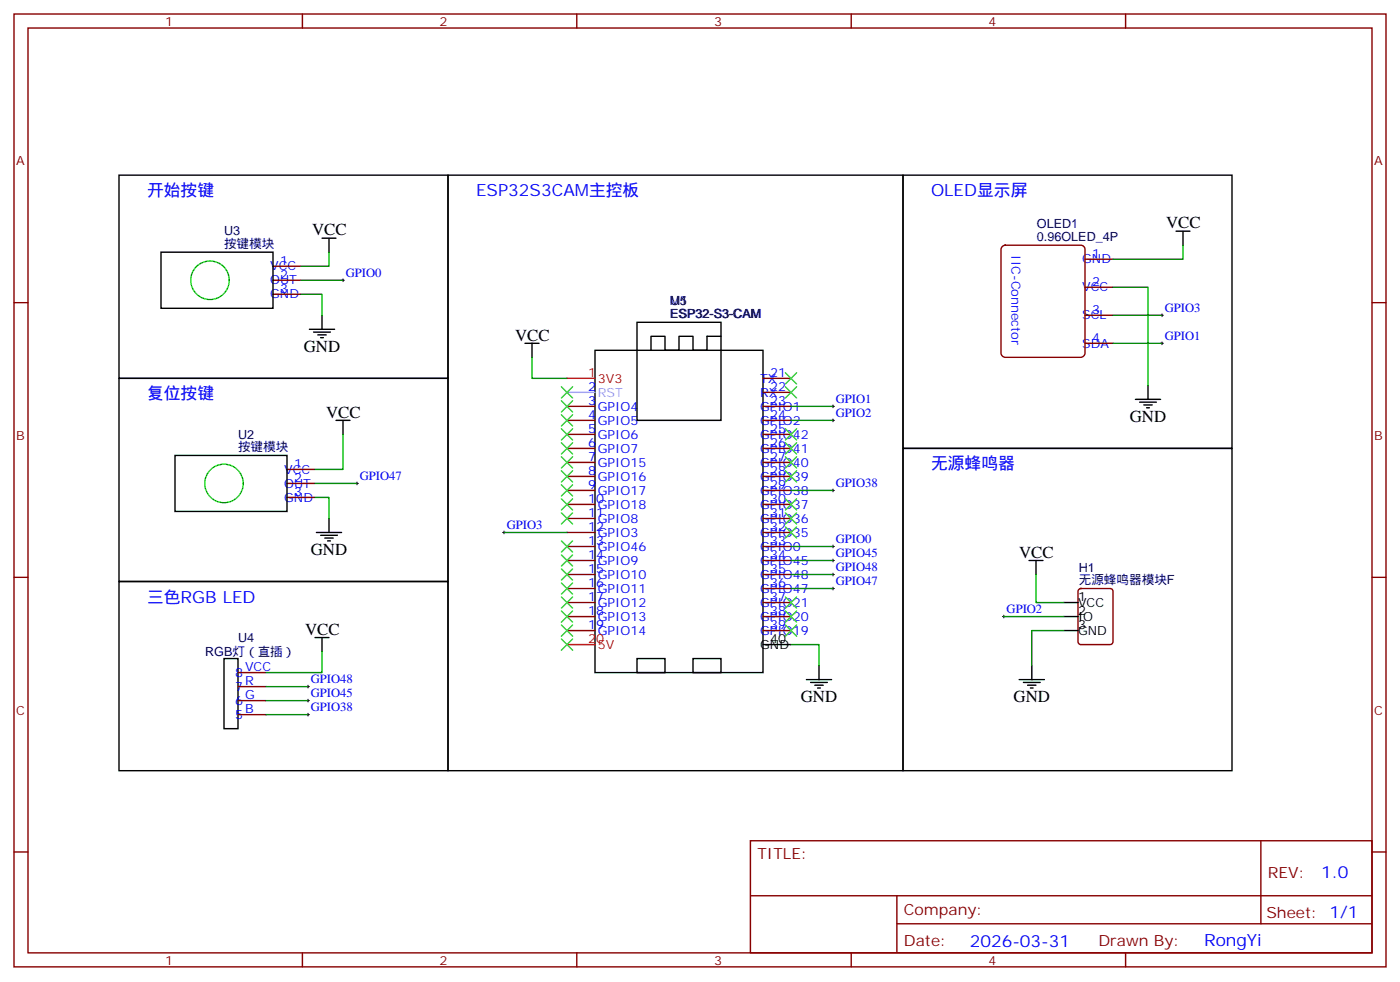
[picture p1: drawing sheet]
<svg xmlns="http://www.w3.org/2000/svg" width="353mm" height="247mm" viewBox="0 0 353 247" stroke-linecap="round" stroke-linejoin="round" font-family="sans-serif">
<g fill="none" stroke="#870000" stroke-width=".35">
<path d="M3.5 3.5h345.7v239.9h-345.7zM7.1 7.1h338.6v232.8h-338.6zM76.2 3.5v3.6M145.3 3.5v3.6M214.5 3.5v3.6M283.6 3.5v3.6M3.5 76.2h3.6M68.8 74.1h7M68.8 70.6h7M68.8 67h7M252.5 62.2l.8-.5h19a1.06 1.06 0 0 1 1.1 1.1v26.1a1.13 1.13 0 0 1-1.1 1.1h-19a1.13 1.13 0 0 1-1.1-1.1v-26.1zM273.4 79.4h7.1"/>
<path d="M273.4 72.3h7.1M273.4 65.3h7.1M345.7 76.2h3.5M192.3 95.2h7M192.3 98.8h7M273.4 86.4h7.1M72.3 118.2h7.1M142.9 102.3h7M142.9 105.8h7M142.9 109.4h7M142.9 112.9h7M142.9 116.4h7"/>
<path d="M142.9 119.9h7M192.3 102.3h7M192.3 105.8h7M192.3 109.4h7M192.3 112.9h7M192.3 116.4h7M192.3 119.9h7M72.3 125.2h7.1M72.3 121.7h7.1M142.9 123.5h7M142.9 127h7M142.9 130.5h7"/>
<path d="M142.9 134.1h7M142.9 137.6h7M192.3 123.5h7M192.3 127h7M192.3 130.5h7M192.3 134.1h7M192.3 137.6h7M3.5 145.3h3.6M142.9 141.1h7M142.9 144.6h7M142.9 148.2h7M142.9 151.7h7"/>
<path d="M142.9 155.2h7M142.9 158.7h7M192.3 141.1h7M192.3 144.6h7M192.3 148.2h7M192.3 151.7h7M192.3 155.2h7M192.3 158.7h7M271.9 148.4l.4-.2h7.5a.71 .71 0 0 1 .7 .7l-.1 12.9-.6 .5h-7.5l-.5-.3-.2-.4v-12.7zM345.7 145.3h3.5M60 179.9h7M60 176.4h7"/>
<path d="M60 172.9h7M60 169.3h7M3.5 214.5h3.6M189.1 211.7h156.6v28.2h-156.6zM317.7 211.7v20.9M345.7 214.5h3.5M76.2 239.9v3.5M145.3 239.9v3.5M189.1 225.5h156.5M214.5 239.9v3.5M226 232.6h119.6M226 225.5v14.1"/>
<path d="M283.6 239.9v3.5"/>
</g>
<g fill="none" stroke="#000" stroke-width=".35">
<path d="M30 44.1h82.9v51.1h-82.9zM81.1 60h3.6M82.9 60v3.5M112.9 44.1h114.6v149.9h-114.6zM227.5 44.1h82.9v68.8h-82.9zM296.3 58.2h3.6M298.1 58.2v3.5M40.6 63.5h28.2v14.1h-28.2zM81.1 79.4v3.5M30 95.2h82.9v51.2h-82.9zM78 82.9h6.3M79 83.6h4.3"/>
<path d="M80.1 84.3h2.1M80.8 85h.7M132.3 86.4h3.5M134.1 86.4v3.6M149.9 88.2h42.4v81.1h-42.4zM160.5 81.1h21.2v24.7h-21.2zM181.7 84.7h-3.5v3.5h-3.6v-3.5h-3.5v3.5h-3.5v-3.5h-3.6v3.5M289.3 97v3.5M44.1 114.7h28.2v14.1h-28.2zM84.7 105.8h3.5M86.4 105.8v3.6M227.5 112.9h82.9v81.1h-82.9z"/>
<path d="M286.1 100.5h6.4M287.2 101.2h4.2M288.2 102h2.1M288.9 102.7h.7M79.7 134.1h6.4M80.8 134.8h4.2M81.8 135.5h2.2M82.5 136.2h.8M82.9 130.5v3.6M30 146.4h82.9v47.6h-82.9zM259.3 141.1h3.5M261.1 141.1v3.5"/>
<path d="M268.1 151.7h3.5M268.1 155.2h3.5M268.1 158.7h3.5M56.4 165.8h3.6v17.6h-3.6zM79.4 160.5h3.5M81.1 160.5v3.5M160.5 165.8h7.1v3.5h-7.1zM174.6 165.8h7.1v3.5h-7.1zM192.3 162.3h7M203.2 171.1h6.3M204.3 171.8h4.2M205.3 172.5h2.1"/>
<path d="M206 173.2h.7M206.4 167.6v3.5M256.8 171.1h6.4M257.9 171.8h4.2M258.9 172.5h2.2M259.6 173.2h.7M260 167.6v3.5"/>
</g>
<g fill="none" stroke="#0f0" stroke-width=".35">
<circle cx="52.9" cy="70.6" r="4.9"/>
<circle cx="56.4" cy="121.7" r="4.9"/>
</g>
<path d="M142.9 95.2h7M142.9 162.3h7" fill="none" stroke="#f00" stroke-width=".35"/>
<path d="M142.9 98.8h7" fill="none" stroke="#6cf" stroke-width=".35"/>
<g fill="none" stroke="#000" stroke-width=".25">
<path d="M86.1 70.6h.7M86.4 70.2v.7M292.5 79.4h.7M292.8 79v.7M292.5 86.4h.7M292.8 86.1v.7M209.5 102.3h.8M209.5 105.8h.8M209.9 102v.7M209.9 105.5v.7M89.6 121.7h.7M90 121.4v.7"/>
<path d="M126.6 134.1h.8M127 133.7v.7M209.5 137.6h.8M209.5 123.5h.8M209.9 123.1v.7M209.9 137.2v.7M209.5 148.2h.8M209.5 144.6h.8M209.5 141.1h.8M209.9 140.8v.7M209.9 144.3v.7M209.9 147.8v.7"/>
<path d="M252.6 155.2h.7M252.9 154.9v.7M77.3 176.4h.7M77.3 172.9h.7M77.3 179.9h.7M77.6 172.5v.7M77.6 176v.7M77.6 179.6v.7"/>
</g>
<g fill="none" stroke="#008700" stroke-width=".35">
<path d="M75.8 74.1h5.3v5.3M75.8 70.6h10.6M82.9 63.5v3.5h-7.1M280.5 72.3h8.8v24.7M280.5 79.4h12.3M298.1 61.7v3.6h-17.6M134.1 90v5.2h8.8M280.5 86.4h12.3M86.4 109.4v8.8h-7M199.3 105.8h10.6M199.3 102.3h10.6M79.4 125.2h3.5v5.3"/>
<path d="M79.4 121.7h10.6M127 134.1h15.9M199.3 137.6h10.6M199.3 123.5h10.6M199.3 148.2h10.6M199.3 144.6h10.6M199.3 141.1h10.6M252.9 155.2h15.2M261.1 144.6v7.1h7M268.1 158.7h-8.1v8.9M67 172.9h10.6M67 176.4h10.6"/>
<path d="M67 179.9h10.6M81.1 164v5.3h-14.1M199.3 162.3h7.1v5.3"/>
</g>
<g fill="none" stroke="#3c3" stroke-width=".35">
<path d="M141.5 97.4l2.8 2.8M144.3 97.4l-2.8 2.8M197.9 93.8l2.8 2.9M197.9 97.4l2.8 2.8M200.7 97.4l-2.8 2.8M200.7 93.8l-2.8 2.9M141.5 100.9l2.8 2.8M141.5 104.4l2.8 2.8M141.5 107.9l2.8 2.9M141.5 111.5l2.8 2.8M141.5 115l2.8 2.8M141.5 118.5l2.8 2.9"/>
<path d="M144.3 100.9l-2.8 2.8M144.3 104.4l-2.8 2.8M144.3 107.9l-2.8 2.9M144.3 111.5l-2.8 2.8M144.3 115l-2.8 2.8M144.3 118.5l-2.8 2.9M197.9 107.9l2.8 2.9M197.9 111.5l2.8 2.8M197.9 115l2.8 2.8M197.9 118.5l2.8 2.9M200.7 107.9l-2.8 2.9M200.7 111.5l-2.8 2.8"/>
<path d="M200.7 115l-2.8 2.8M200.7 118.5l-2.8 2.9M141.5 122.1l2.8 2.8M141.5 125.6l2.8 2.8M141.5 129.1l2.8 2.8M141.5 136.2l2.8 2.8M141.5 139.7l2.8 2.8M144.3 122.1l-2.8 2.8M144.3 125.6l-2.8 2.8M144.3 129.1l-2.8 2.8M144.3 136.2l-2.8 2.8M144.3 139.7l-2.8 2.8"/>
<path d="M197.9 125.6l2.8 2.8M197.9 129.1l2.8 2.8M197.9 132.6l2.8 2.9M200.7 125.6l-2.8 2.8M200.7 129.1l-2.8 2.8M200.7 132.6l-2.8 2.9M141.5 143.2l2.8 2.9M141.5 146.8l2.8 2.8M141.5 150.3l2.8 2.8M141.5 153.8l2.8 2.8M141.5 157.3l2.8 2.9M144.3 143.2l-2.8 2.9"/>
<path d="M144.3 146.8l-2.8 2.8M144.3 150.3l-2.8 2.8M144.3 153.8l-2.8 2.8M144.3 157.3l-2.8 2.9M197.9 150.3l2.8 2.8M197.9 153.8l2.8 2.8M197.9 157.3l2.8 2.9M200.7 150.3l-2.8 2.8M200.7 153.8l-2.8 2.8M200.7 157.3l-2.8 2.9M141.5 160.9l2.8 2.8M144.3 160.9l-2.8 2.8"/>
</g>
<g font-size="4.2" fill="#00f">
<text x="37" y="49.4">开始按键</text>
<text x="119.9" y="49.4">ESP32S3CAM主控板</text>
<text x="234.6" y="49.4">OLED显示屏</text>
<text x="37" y="100.5">复位按键</text>
<text x="234.6" y="118.2">无源蜂鸣器</text>
<text x="37" y="151.7">三色RGB LED</text>
<text x="332.9" y="220.9">1.0</text>
<text x="244.3" y="238.3">2026-03-31</text>
<text x="303.4" y="238.1">RongYi</text>
</g>
<g font-size="4.2">
<text x="78.7" y="59.3">VCC</text>
<text x="293.9" y="57.5">VCC</text>
<text x="76.6" y="88.5">GND</text>
<text x="129.8" y="85.7">VCC</text>
<text x="82.2" y="105.1">VCC</text>
<text x="284.7" y="106.2">GND</text>
<text x="78.3" y="139.7">GND</text>
<text x="256.8" y="140.4">VCC</text>
<text x="76.9" y="159.8">VCC</text>
<text x="201.8" y="176.7">GND</text>
<text x="255.4" y="176.7">GND</text>
</g>
<g font-size="3.9" fill="#800">
<text x="190.9" y="216.3">TITLE:</text>
<text x="319.5" y="220.9">REV:</text>
<text x="227.8" y="230.5">Company:</text>
<text x="319.1" y="231.1">Sheet: 1/1</text>
<text x="227.8" y="238.1">Date:</text>
<text x="276.8" y="238.2">Drawn By:</text>
</g>
<g font-size="3.2" fill="#800">
<text x="41.6" y="6.5">1</text>
<text x="110.8" y="6.5">2</text>
<text x="179.9" y="6.5">3</text>
<text x="249.1" y="6.5">4</text>
<text x="4.1" y="41.6">A</text>
<text x="346.3" y="41.6">A</text>
<text x="4.1" y="110.8">B</text>
<text x="346.3" y="110.8">B</text>
<text x="4.1" y="179.9">C</text>
<text x="346.3" y="179.9">C</text>
<text x="41.6" y="242.9">1</text>
<text x="110.8" y="242.9">2</text>
<text x="179.9" y="242.9">3</text>
<text x="249.1" y="242.9">4</text>
</g>
<g font-size="3.2" fill="#000080">
<text x="56.5" y="59.3">U3</text>
<text x="261.3" y="57.5">OLED1</text>
<text x="56.5" y="62.4">按键模块</text>
<text x="261.3" y="60.7">0.96OLED_4P</text>
<text x="168.8" y="76.9">M1</text>
<text x="169" y="76.9">U5</text>
<text x="169" y="80.1">ESP32-S3-CAM</text>
<text x="60" y="113.6">按键模块</text>
<text x="60" y="110.4">U2</text>
<text x="271.8" y="143.9">H1</text>
<text x="271.8" y="147.1">无源蜂鸣器模块F</text>
<text x="60" y="161.6">U4</text>
<text x="51.7" y="165.2">RGB灯（直插）</text>
</g>
<g font-size="3.2" fill="#00f">
<text x="254.9" y="64.3" transform="rotate(90 254.9 64.3)">IIC-Connector</text>
<text x="275.2" y="64.9">1</text>
<text x="68.1" y="71.6">OUT</text>
<text x="68.1" y="68.1">VCC</text>
<text x="70.6" y="70.2">2</text>
<text x="70.6" y="66.7">1</text>
<text x="87.1" y="69.7">GPIO0</text>
<text x="272.7" y="66.3">GND</text>
<text x="275.2" y="72">2</text>
<text x="68.1" y="75.1">GND</text>
<text x="70.6" y="73.7">3</text>
<text x="272.7" y="73.4">VCC</text>
<text x="272.7" y="80.4">SCL</text>
<text x="275.2" y="79">3</text>
<text x="293.5" y="78.5">GPIO3</text>
<text x="272.7" y="87.5">SDA</text>
<text x="275.2" y="86.1">4</text>
<text x="293.5" y="85.5">GPIO1</text>
<text x="194" y="94.9">21</text>
<text x="148.2" y="102">3</text>
<text x="148.2" y="98.4">2</text>
<text x="191.6" y="96.3">TX</text>
<text x="191.6" y="99.8">RX</text>
<text x="194" y="98.4">22</text>
<text x="194" y="102">23</text>
<text x="210.6" y="101.4">GPIO1</text>
<text x="148.2" y="105.5">4</text>
<text x="150.6" y="103.4">GPIO4</text>
<text x="150.6" y="106.9">GPIO5</text>
<text x="191.6" y="103.4">GPIO1</text>
<text x="191.6" y="106.9">GPIO2</text>
<text x="194" y="105.5">24</text>
<text x="210.6" y="105">GPIO2</text>
<text x="148.2" y="109">5</text>
<text x="148.2" y="112.5">6</text>
<text x="150.6" y="110.4">GPIO6</text>
<text x="150.6" y="113.9">GPIO7</text>
<text x="191.6" y="110.4">GPIO42</text>
<text x="191.6" y="113.9">GPIO41</text>
<text x="194" y="109">25</text>
<text x="194" y="112.5">26</text>
<text x="71.6" y="119.2">VCC</text>
<text x="74.1" y="117.8">1</text>
<text x="148.2" y="116.1">7</text>
<text x="148.2" y="119.6">8</text>
<text x="150.6" y="117.5">GPIO15</text>
<text x="191.6" y="117.5">GPIO40</text>
<text x="194" y="116.1">27</text>
<text x="194" y="119.6">28</text>
<text x="71.6" y="122.8">OUT</text>
<text x="74.1" y="124.9">3</text>
<text x="74.1" y="121.4">2</text>
<text x="90.7" y="120.8">GPIO47</text>
<text x="148.2" y="123.1">9</text>
<text x="150.6" y="121">GPIO16</text>
<text x="150.6" y="124.5">GPIO17</text>
<text x="191.6" y="121">GPIO39</text>
<text x="191.6" y="124.5">GPIO38</text>
<text x="194" y="123.1">29</text>
<text x="210.6" y="122.6">GPIO38</text>
<text x="71.6" y="126.3">GND</text>
<text x="148.2" y="126.6">10</text>
<text x="148.2" y="130.2">11</text>
<text x="150.6" y="128.1">GPIO18</text>
<text x="150.6" y="131.6">GPIO8</text>
<text x="191.6" y="128.1">GPIO37</text>
<text x="191.6" y="131.6">GPIO36</text>
<text x="194" y="126.6">30</text>
<text x="194" y="130.2">31</text>
<text x="127.7" y="133.2">GPIO3</text>
<text x="148.2" y="133.7">12</text>
<text x="148.2" y="137.2">13</text>
<text x="150.6" y="135.1">GPIO3</text>
<text x="191.6" y="135.1">GPIO35</text>
<text x="194" y="133.7">32</text>
<text x="194" y="137.2">33</text>
<text x="210.6" y="136.7">GPIO0</text>
<text x="148.2" y="140.8">14</text>
<text x="150.6" y="138.6">GPIO46</text>
<text x="150.6" y="142.2">GPIO9</text>
<text x="191.6" y="138.6">GPIO0</text>
<text x="191.6" y="142.2">GPIO45</text>
<text x="194" y="140.8">34</text>
<text x="210.6" y="143.8">GPIO48</text>
<text x="210.6" y="140.2">GPIO45</text>
<text x="148.2" y="144.3">15</text>
<text x="148.2" y="147.8">16</text>
<text x="150.6" y="145.7">GPIO10</text>
<text x="150.6" y="149.2">GPIO11</text>
<text x="191.6" y="145.7">GPIO48</text>
<text x="191.6" y="149.2">GPIO47</text>
<text x="194" y="144.3">35</text>
<text x="194" y="147.8">36</text>
<text x="210.6" y="147.3">GPIO47</text>
<text x="148.2" y="151.3">17</text>
<text x="148.2" y="154.9">18</text>
<text x="150.6" y="152.8">GPIO12</text>
<text x="191.6" y="152.8">GPIO21</text>
<text x="194" y="151.3">37</text>
<text x="194" y="154.9">38</text>
<text x="253.6" y="154.3">GPIO2</text>
<text x="148.2" y="158.4">19</text>
<text x="150.6" y="156.3">GPIO13</text>
<text x="150.6" y="159.8">GPIO14</text>
<text x="191.6" y="156.3">GPIO20</text>
<text x="191.6" y="159.8">GPIO19</text>
<text x="194" y="158.4">39</text>
<text x="59.3" y="173.9">7</text>
<text x="59.3" y="170.4">8</text>
<text x="61.7" y="172.5">R</text>
<text x="61.7" y="169">VCC</text>
<text x="78.3" y="172">GPIO48</text>
<text x="59.3" y="177.4">6</text>
<text x="61.7" y="179.6">B</text>
<text x="61.7" y="176">G</text>
<text x="78.3" y="175.5">GPIO45</text>
<text x="78.3" y="179">GPIO38</text>
<text x="59.3" y="181">5</text>
</g>
<g font-size="3.2" fill="#f00">
<text x="148.2" y="94.9">1</text>
<text x="150.6" y="96.3">3V3</text>
<text x="148.2" y="161.9">20</text>
<text x="150.6" y="163.3">5V</text>
</g>
<text font-size="3.2" fill="#6cf" x="150.6" y="99.8">RST</text>
<g font-size="3.2">
<text x="271.6" y="152.8">VCC</text>
<text x="271.6" y="151.3">1</text>
<text x="271.6" y="154.9">2</text>
<text x="194" y="161.9">40</text>
<text x="271.6" y="156.3">IO</text>
<text x="271.6" y="159.8">GND</text>
<text x="271.6" y="158.4">3</text>
<text x="191.6" y="163.3">GND</text>
</g>
</svg>
